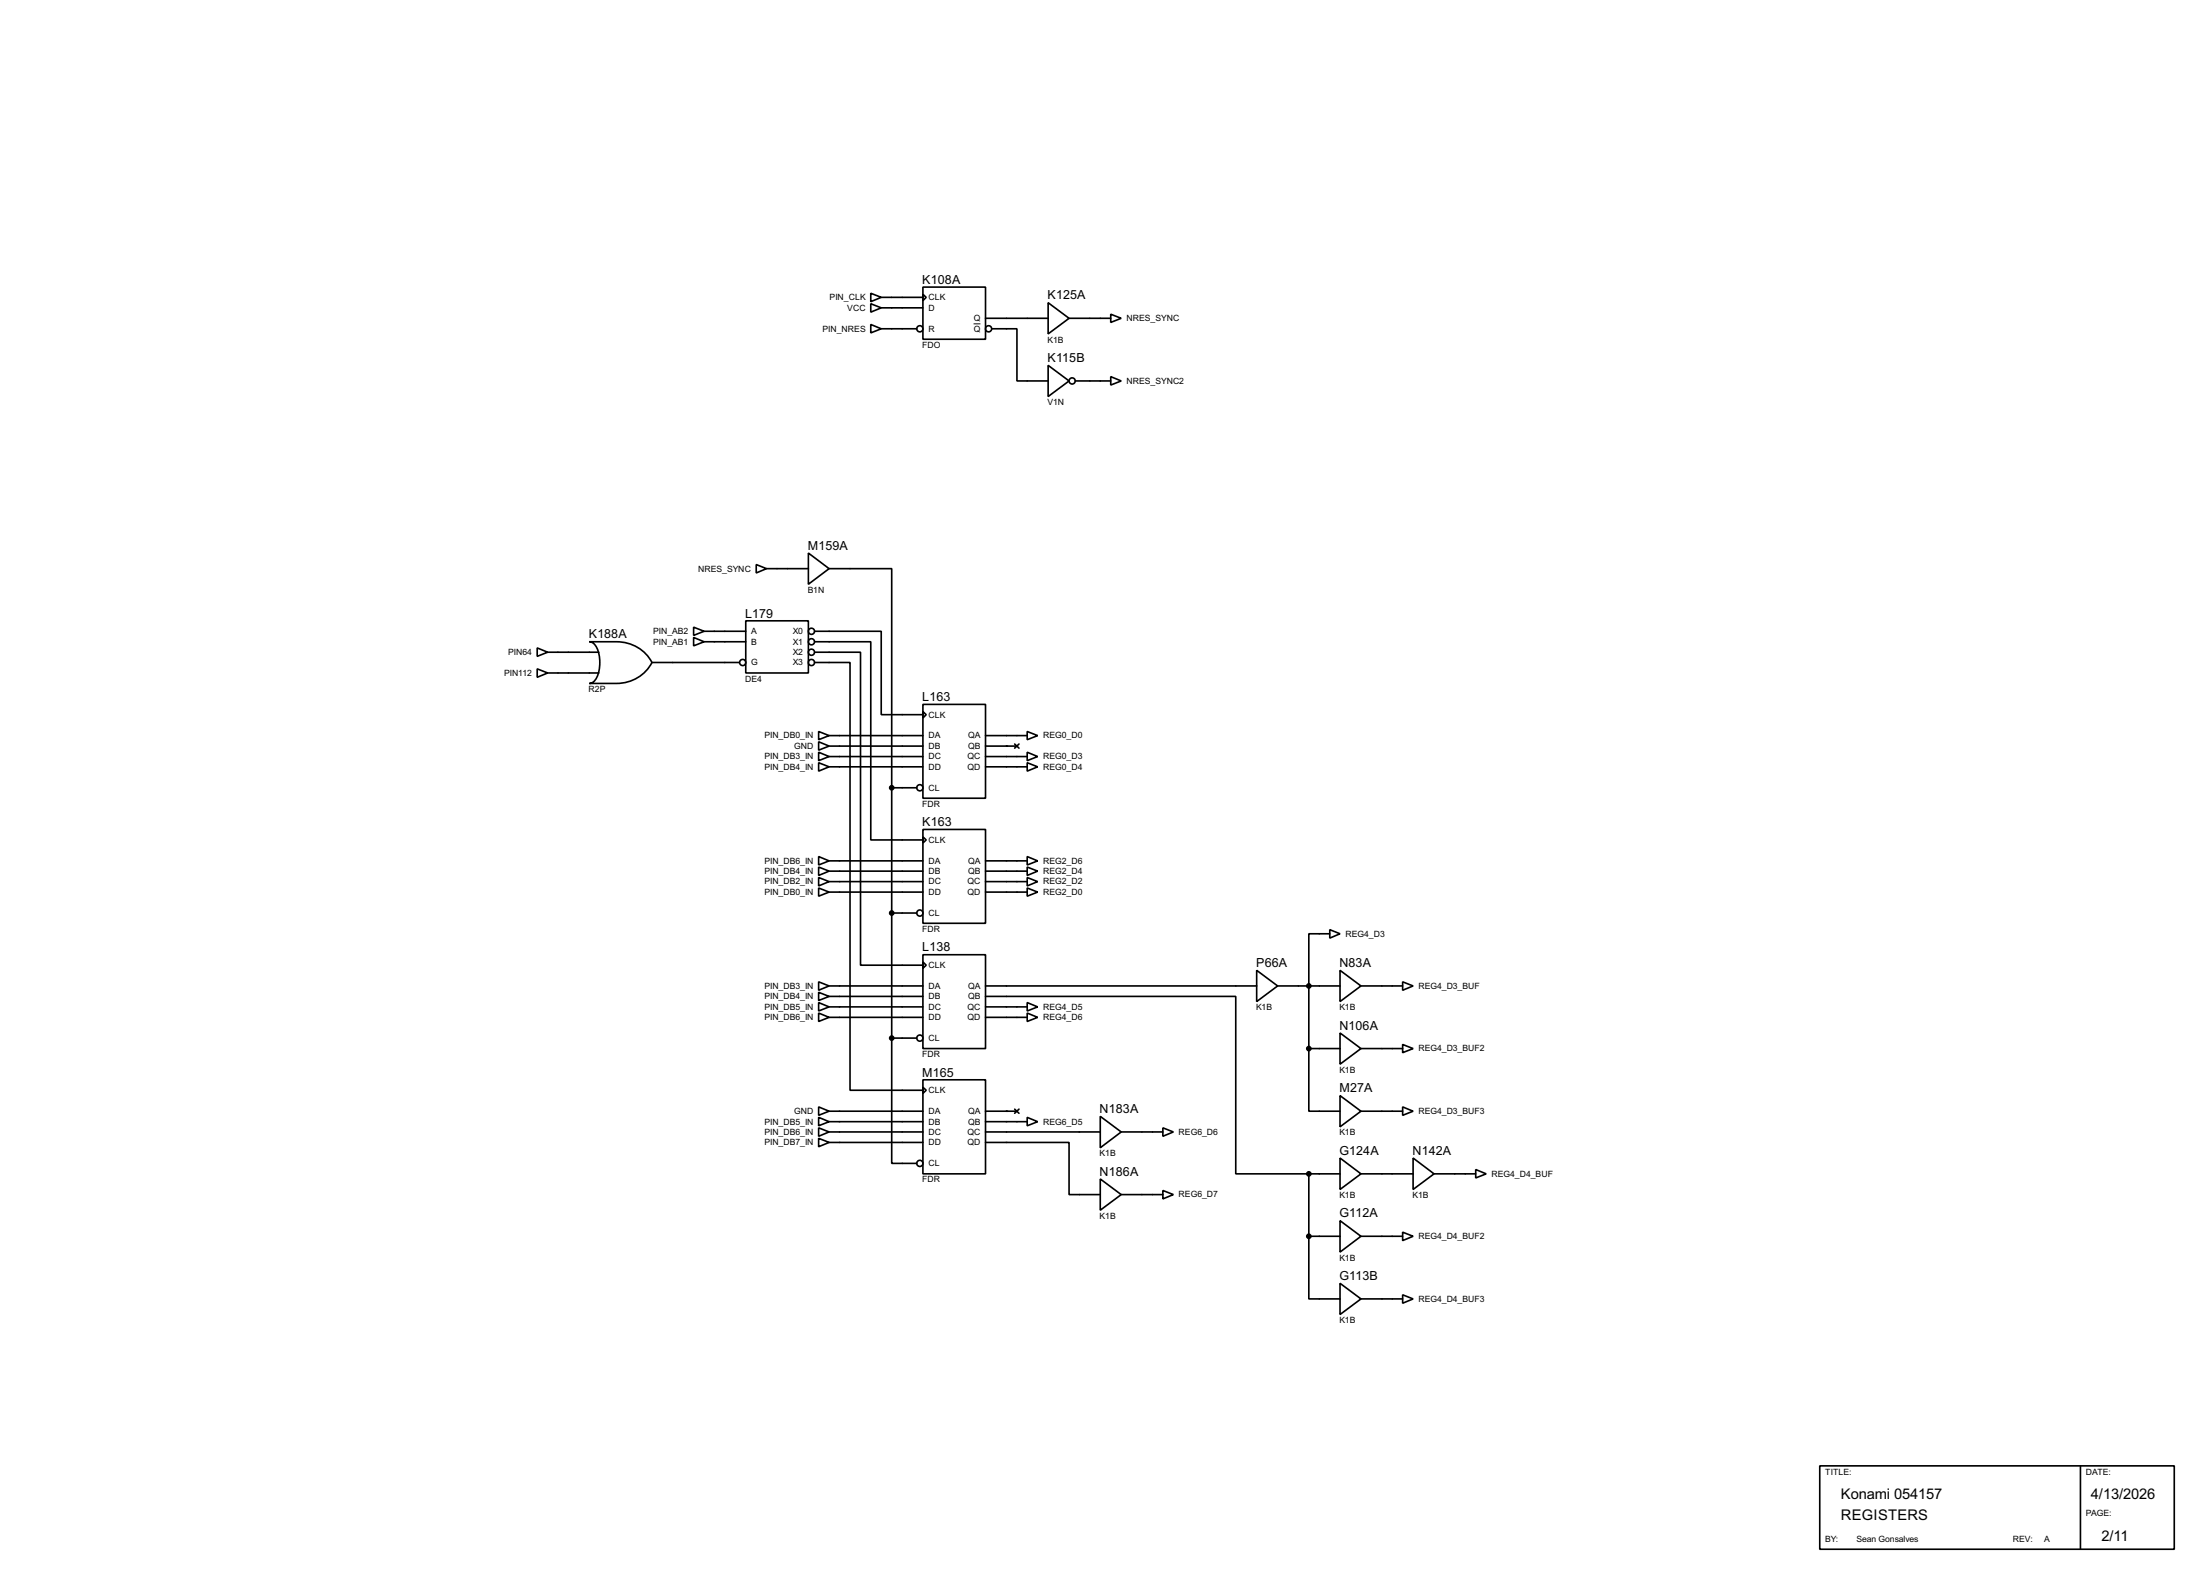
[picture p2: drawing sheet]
<svg xmlns="http://www.w3.org/2000/svg" width="536mm" height="383mm" viewBox="0 0 536 383" stroke-linecap="round" stroke-linejoin="round" font-family="sans-serif">
<g fill="none" stroke="#000" stroke-width=".4">
<path d="M212.1 74l2.6 1-2.6 1zM212.1 79l2.6 1.1-2.6 1zM212.1 71.4l2.6 1-2.6 1.1zM214.7 75h10.1M214.7 72.4h10.1M224.8 69.9h15.3v12.7h-15.3zM224.8 71.7l.8 .7-.8 .8zM240.1 77.5h15.2M255.3 73.7l5.1 3.8-5.1 3.8zM260.4 77.5h10.2M270.6 76.5l2.5 1-2.5 1zM214.7 80.1h8.6"/>
<path d="M241.6 80.1h6.1v12.7h7.6M255.3 89l5.1 3.8-5.1 3.8zM261.9 92.8h8.7M270.6 91.7l2.5 1.1-2.5 1zM184.2 137.5l2.5 1-2.5 1zM186.7 138.5h10.2M196.9 134.7l5.1 3.8-5.1 3.8zM202 138.5h15.2v53.3M130.9 157.8l2.5 1-2.5 1zM133.4 158.8h12.5M143.6 156.3h6.6a9.6 9.6 0 0 1 8.6 5 9.6 9.6 0 0 1-8.6 5.1h-6.6a3.2 3.2 0 0 0 2.3-3.1 7.6 7.6 0 0 0-1.3-6.6zM169 152.7l2.5 1-2.5 1z"/>
<path d="M169 155.2l2.5 1.1-2.5 1zM171.5 153.7h10.2M171.5 156.3h10.2M181.7 151.2h15.2v12.7h-15.2zM198.4 153.7h16.3v20.3h10.1M198.4 156.3h13.7v48.2h12.7M198.4 158.8h11.2v76.2h15.2M130.9 162.9l2.5 1-2.5 1zM133.4 163.9h12.5M158.8 161.3h21.3M198.4 161.3h8.7v104.2h17.7M199.4 178.1l2.6 1-2.6 1z"/>
<path d="M202 179.1h22.8M224.8 171.5h15.3v22.9h-15.3zM224.8 173.3l.8 .7-.8 .8zM240.1 179.1h10.1M250.2 178.1l2.6 1-2.6 1zM199.4 183.2l2.6 1-2.6 1zM199.4 185.7l2.6 1-2.6 1.1zM199.4 180.6l2.6 1.1-2.6 1zM202 184.2h22.8M202 186.7h22.8M202 181.7h22.8M217.2 191.8v61"/>
<path d="M217.2 191.8h6.1M240.1 184.2h10.1M240.1 186.7h10.1M240.1 181.7h7.6M247.2 181.2l1 1M248.2 181.2l-1 1M250.2 183.2l2.6 1-2.6 1zM250.2 185.7l2.6 1-2.6 1.1zM199.4 208.6l2.6 1-2.6 1zM199.4 211.1l2.6 1-2.6 1.1zM199.4 213.7l2.6 1-2.6 1zM199.4 216.2l2.6 1-2.6 1z"/>
<path d="M202 209.6h22.8M202 212.1h22.8M202 214.7h22.8M202 217.2h22.8M224.8 202h15.3v22.8h-15.3zM224.8 203.8l.8 .7-.8 .8zM240.1 209.6h10.1M240.1 212.1h10.1M240.1 214.7h10.1M240.1 217.2h10.1M250.2 208.6l2.6 1-2.6 1zM250.2 211.1l2.6 1-2.6 1.1z"/>
<path d="M250.2 213.7l2.6 1-2.6 1zM250.2 216.2l2.6 1-2.6 1zM199.4 239.1l2.6 1-2.6 1zM217.2 222.3h6.1M224.8 232.5h15.3v22.8h-15.3zM224.8 234.2l.8 .8-.8 .8zM306.1 236.3l5.1 3.8-5.1 3.8zM323.9 226.4l2.5 1-2.5 1zM323.9 227.4h-5.1v27.9M326.4 236.3l5.1 3.8-5.1 3.8zM341.7 239.1l2.5 1-2.5 1zM199.4 241.6l2.6 1-2.6 1z"/>
<path d="M199.4 244.1l2.6 1.1-2.6 1zM199.4 246.7l2.6 1-2.6 1zM202 240.1h22.8M202 242.6h22.8M202 245.2h22.8M202 247.7h22.8M217.2 252.8v30.5h6.1M217.2 252.8h6.1M240.1 242.6h60.9v43.2h17.8M240.1 240.1h66M240.1 245.2h10.1M240.1 247.7h10.1"/>
<path d="M250.2 244.1l2.6 1.1-2.6 1zM250.2 246.7l2.6 1-2.6 1zM311.2 240.1h15.2M318.8 255.3v15.3h7.6M318.8 255.3h7.6M326.4 251.5l5.1 3.8-5.1 3.8zM331.5 240.1h10.2M331.5 255.3h10.2M341.7 254.3l2.5 1-2.5 1zM199.4 272.1l2.6 1-2.6 1zM199.4 274.6l2.6 1-2.6 1.1zM199.4 277.2l2.6 1-2.6 1z"/>
<path d="M199.4 269.5l2.6 1.1-2.6 1zM202 273.1h22.8M202 275.6h22.8M202 278.2h22.8M202 270.6h22.8M224.8 262.9h15.3v22.9h-15.3zM224.8 264.7l.8 .8-.8 .7zM240.1 278.2h20.3v12.7h7.6M240.1 273.1h10.1M240.1 275.6h27.9M240.1 270.6h7.6M247.2 270.1l1 1"/>
<path d="M248.2 270.1l-1 1M250.2 272.1l2.6 1-2.6 1zM268 271.8l5.1 3.8-5.1 3.9zM273.1 275.6h10.2M283.3 274.6l2.5 1-2.5 1.1zM326.4 266.8l5.1 3.8-5.1 3.8zM331.5 270.6h10.2M341.7 269.5l2.5 1.1-2.5 1zM268 287.1l5.1 3.8-5.1 3.8zM273.1 290.9h10.2M283.3 289.9l2.5 1-2.5 1zM318.8 285.8h7.6"/>
<path d="M318.8 285.8v15.2M326.4 282l5.1 3.8-5.1 3.8zM326.4 297.2l5.1 3.8-5.1 3.9zM331.5 285.8h12.7M344.2 282l5.1 3.8-5.1 3.8zM349.3 285.8h10.2M359.5 284.8l2.5 1-2.5 1zM318.8 301v15.3h7.6M318.8 301h7.6M326.4 312.5l5.1 3.8-5.1 3.8zM331.5 301h10.2M331.5 316.3h10.2"/>
<path d="M341.7 300l2.5 1-2.5 1.1zM341.7 315.3l2.5 1-2.5 1zM443.3 356.9h86.3v20.3h-86.3zM506.8 356.9v20.3"/>
<circle cx="224" cy="80.1" r=".75"/>
<circle cx="240.8" cy="80.1" r=".75"/>
<circle cx="261.1" cy="92.8" r=".75"/>
<circle cx="197.6" cy="156.3" r=".75"/>
<circle cx="197.6" cy="158.8" r=".75"/>
<circle cx="197.6" cy="153.7" r=".75"/>
<circle cx="180.9" cy="161.3" r=".75"/>
<circle cx="197.6" cy="161.3" r=".75"/>
<circle cx="224" cy="191.8" r=".75"/>
<circle cx="224" cy="222.3" r=".75"/>
<circle cx="224" cy="252.8" r=".75"/>
<circle cx="224" cy="283.3" r=".75"/>
</g>
<g fill="#000">
<circle cx="245.2" cy="181.7" r=".2"/>
<circle cx="245.2" cy="270.6" r=".2"/>
</g>
<g fill="#000" stroke="#000" stroke-width=".4">
<circle cx="217.2" cy="191.8" r=".5"/>
<circle cx="217.2" cy="222.3" r=".5"/>
<circle cx="217.2" cy="252.8" r=".5"/>
<circle cx="318.8" cy="255.3" r=".5"/>
<circle cx="318.8" cy="240.1" r=".5"/>
<circle cx="318.8" cy="285.8" r=".5"/>
<circle cx="318.8" cy="301" r=".5"/>
</g>
<path d="M237.2 78.9h1.6" fill="none" stroke="#000" stroke-width=".24"/>
<g font-size="4">
<text x="448.4" y="365.1">Konami 054157</text>
<text x="509.3" y="365.1">4/13/2026</text>
<text x="448.4" y="370.1">REGISTERS</text>
<text x="511.9" y="375.2">2/11</text>
</g>
<g font-size="3.4">
<text x="224.7" y="69.1">K108A</text>
<text x="255.2" y="72.9">K125A</text>
<text x="255.2" y="88.2">K115B</text>
<text x="196.8" y="133.9">M159A</text>
<text x="143.4" y="155.5">K188A</text>
<text x="181.5" y="150.3">L179</text>
<text x="224.7" y="170.7">L163</text>
<text x="224.7" y="201.2">K163</text>
<text x="224.7" y="231.7">L138</text>
<text x="306" y="235.5">P66A</text>
<text x="326.3" y="235.5">N83A</text>
<text x="326.3" y="250.7">N106A</text>
<text x="224.7" y="262.1">M165</text>
<text x="326.3" y="266">M27A</text>
<text x="267.9" y="271">N183A</text>
<text x="326.3" y="281.2">G124A</text>
<text x="344.1" y="281.2">N142A</text>
<text x="267.9" y="286.3">N186A</text>
<text x="326.3" y="296.4">G112A</text>
<text x="326.3" y="311.7">G113B</text>
</g>
<g font-size="2.4">
<text x="202.1" y="73.1">PIN_CLK</text>
<text x="206.4" y="75.6">VCC</text>
<text x="226.1" y="73.1">CLK</text>
<text x="226.1" y="75.6">D</text>
<text x="200.3" y="80.8">PIN_NRES</text>
<text x="226.1" y="80.8">R</text>
<text x="237.2" y="78.2">Q</text>
<text x="237.2" y="80.8">Q</text>
<text x="255.1" y="83.4">K1B</text>
<text x="274.4" y="78.2">NRES_SYNC</text>
<text x="224.6" y="84.7">FDO</text>
<text x="274.4" y="93.5">NRES_SYNC2</text>
<text x="255.1" y="98.7">V1N</text>
<text x="170" y="139.2">NRES_SYNC</text>
<text x="196.7" y="144.4">B1N</text>
<text x="159.1" y="154.4">PIN_AB2</text>
<text x="182.9" y="154.4">A</text>
<text x="193.1" y="154.4">X0</text>
<text x="123.8" y="159.5">PIN64</text>
<text x="159.1" y="157">PIN_AB1</text>
<text x="182.9" y="157">B</text>
<text x="193.1" y="157">X1</text>
<text x="193.1" y="159.5">X2</text>
<text x="122.8" y="164.6">PIN112</text>
<text x="181.5" y="166">DE4</text>
<text x="182.9" y="162">G</text>
<text x="193.1" y="162">X3</text>
<text x="143.4" y="168.5">R2P</text>
<text x="186.2" y="179.8">PIN_DB0_IN</text>
<text x="226.1" y="174.7">CLK</text>
<text x="226.1" y="179.8">DA</text>
<text x="235.8" y="179.8">QA</text>
<text x="254.1" y="179.8">REG0_D0</text>
<text x="186.2" y="184.9">PIN_DB3_IN</text>
<text x="193.4" y="182.4">GND</text>
<text x="226.1" y="182.4">DB</text>
<text x="226.1" y="184.9">DC</text>
<text x="235.6" y="184.9">QC</text>
<text x="235.8" y="182.4">QB</text>
<text x="254.1" y="184.9">REG0_D3</text>
<text x="186.2" y="187.4">PIN_DB4_IN</text>
<text x="226.1" y="187.4">DD</text>
<text x="235.6" y="187.4">QD</text>
<text x="254.1" y="187.4">REG0_D4</text>
<text x="224.6" y="196.5">FDR</text>
<text x="226.1" y="192.5">CL</text>
<text x="226.1" y="205.2">CLK</text>
<text x="186.2" y="210.3">PIN_DB6_IN</text>
<text x="186.2" y="212.8">PIN_DB4_IN</text>
<text x="186.2" y="215.4">PIN_DB2_IN</text>
<text x="226.1" y="210.3">DA</text>
<text x="226.1" y="212.8">DB</text>
<text x="226.1" y="215.4">DC</text>
<text x="235.6" y="215.4">QC</text>
<text x="235.8" y="210.3">QA</text>
<text x="235.8" y="212.8">QB</text>
<text x="254.1" y="210.3">REG2_D6</text>
<text x="254.1" y="212.8">REG2_D4</text>
<text x="254.1" y="215.4">REG2_D2</text>
<text x="186.2" y="217.9">PIN_DB0_IN</text>
<text x="226.1" y="217.9">DD</text>
<text x="235.6" y="217.9">QD</text>
<text x="254.1" y="217.9">REG2_D0</text>
<text x="224.6" y="226.9">FDR</text>
<text x="226.1" y="223">CL</text>
<text x="327.7" y="228.1">REG4_D3</text>
<text x="226.1" y="235.7">CLK</text>
<text x="186.2" y="240.8">PIN_DB3_IN</text>
<text x="186.2" y="243.3">PIN_DB4_IN</text>
<text x="186.2" y="245.9">PIN_DB5_IN</text>
<text x="226.1" y="240.8">DA</text>
<text x="226.1" y="243.3">DB</text>
<text x="226.1" y="245.9">DC</text>
<text x="235.6" y="245.9">QC</text>
<text x="235.8" y="240.8">QA</text>
<text x="235.8" y="243.3">QB</text>
<text x="254.1" y="245.9">REG4_D5</text>
<text x="305.9" y="246">K1B</text>
<text x="326.2" y="246">K1B</text>
<text x="345.5" y="240.8">REG4_D3_BUF</text>
<text x="186.2" y="248.4">PIN_DB6_IN</text>
<text x="226.1" y="248.4">DD</text>
<text x="235.6" y="248.4">QD</text>
<text x="254.1" y="248.4">REG4_D6</text>
<text x="224.6" y="257.4">FDR</text>
<text x="226.1" y="253.5">CL</text>
<text x="345.5" y="256">REG4_D3_BUF2</text>
<text x="326.2" y="261.2">K1B</text>
<text x="226.1" y="266.2">CLK</text>
<text x="186.2" y="273.8">PIN_DB5_IN</text>
<text x="193.4" y="271.3">GND</text>
<text x="226.1" y="271.3">DA</text>
<text x="226.1" y="273.8">DB</text>
<text x="235.8" y="271.3">QA</text>
<text x="235.8" y="273.8">QB</text>
<text x="254.1" y="273.8">REG6_D5</text>
<text x="345.5" y="271.3">REG4_D3_BUF3</text>
<text x="186.2" y="276.3">PIN_DB6_IN</text>
<text x="186.2" y="278.9">PIN_DB7_IN</text>
<text x="226.1" y="276.3">DC</text>
<text x="226.1" y="278.9">DD</text>
<text x="235.6" y="276.3">QC</text>
<text x="235.6" y="278.9">QD</text>
<text x="267.8" y="281.6">K1B</text>
<text x="287.1" y="276.3">REG6_D6</text>
<text x="326.2" y="276.5">K1B</text>
<text x="224.6" y="287.9">FDR</text>
<text x="226.1" y="284">CL</text>
<text x="363.3" y="286.5">REG4_D4_BUF</text>
<text x="287.1" y="291.6">REG6_D7</text>
<text x="326.2" y="291.7">K1B</text>
<text x="344" y="291.7">K1B</text>
<text x="267.8" y="296.8">K1B</text>
<text x="345.5" y="301.7">REG4_D4_BUF2</text>
<text x="326.2" y="307">K1B</text>
<text x="345.5" y="317">REG4_D4_BUF3</text>
<text x="326.2" y="322.2">K1B</text>
<text x="444.6" y="359.1">TITLE:</text>
<text x="508.1" y="359.1">DATE:</text>
<text x="508.1" y="369.2">PAGE:</text>
<text x="444.6" y="375.6">BY:</text>
<text x="452.2" y="375.6">Sean Gonsalves</text>
<text x="490.3" y="375.6">REV:</text>
<text x="497.9" y="375.6">A</text>
</g>
</svg>
